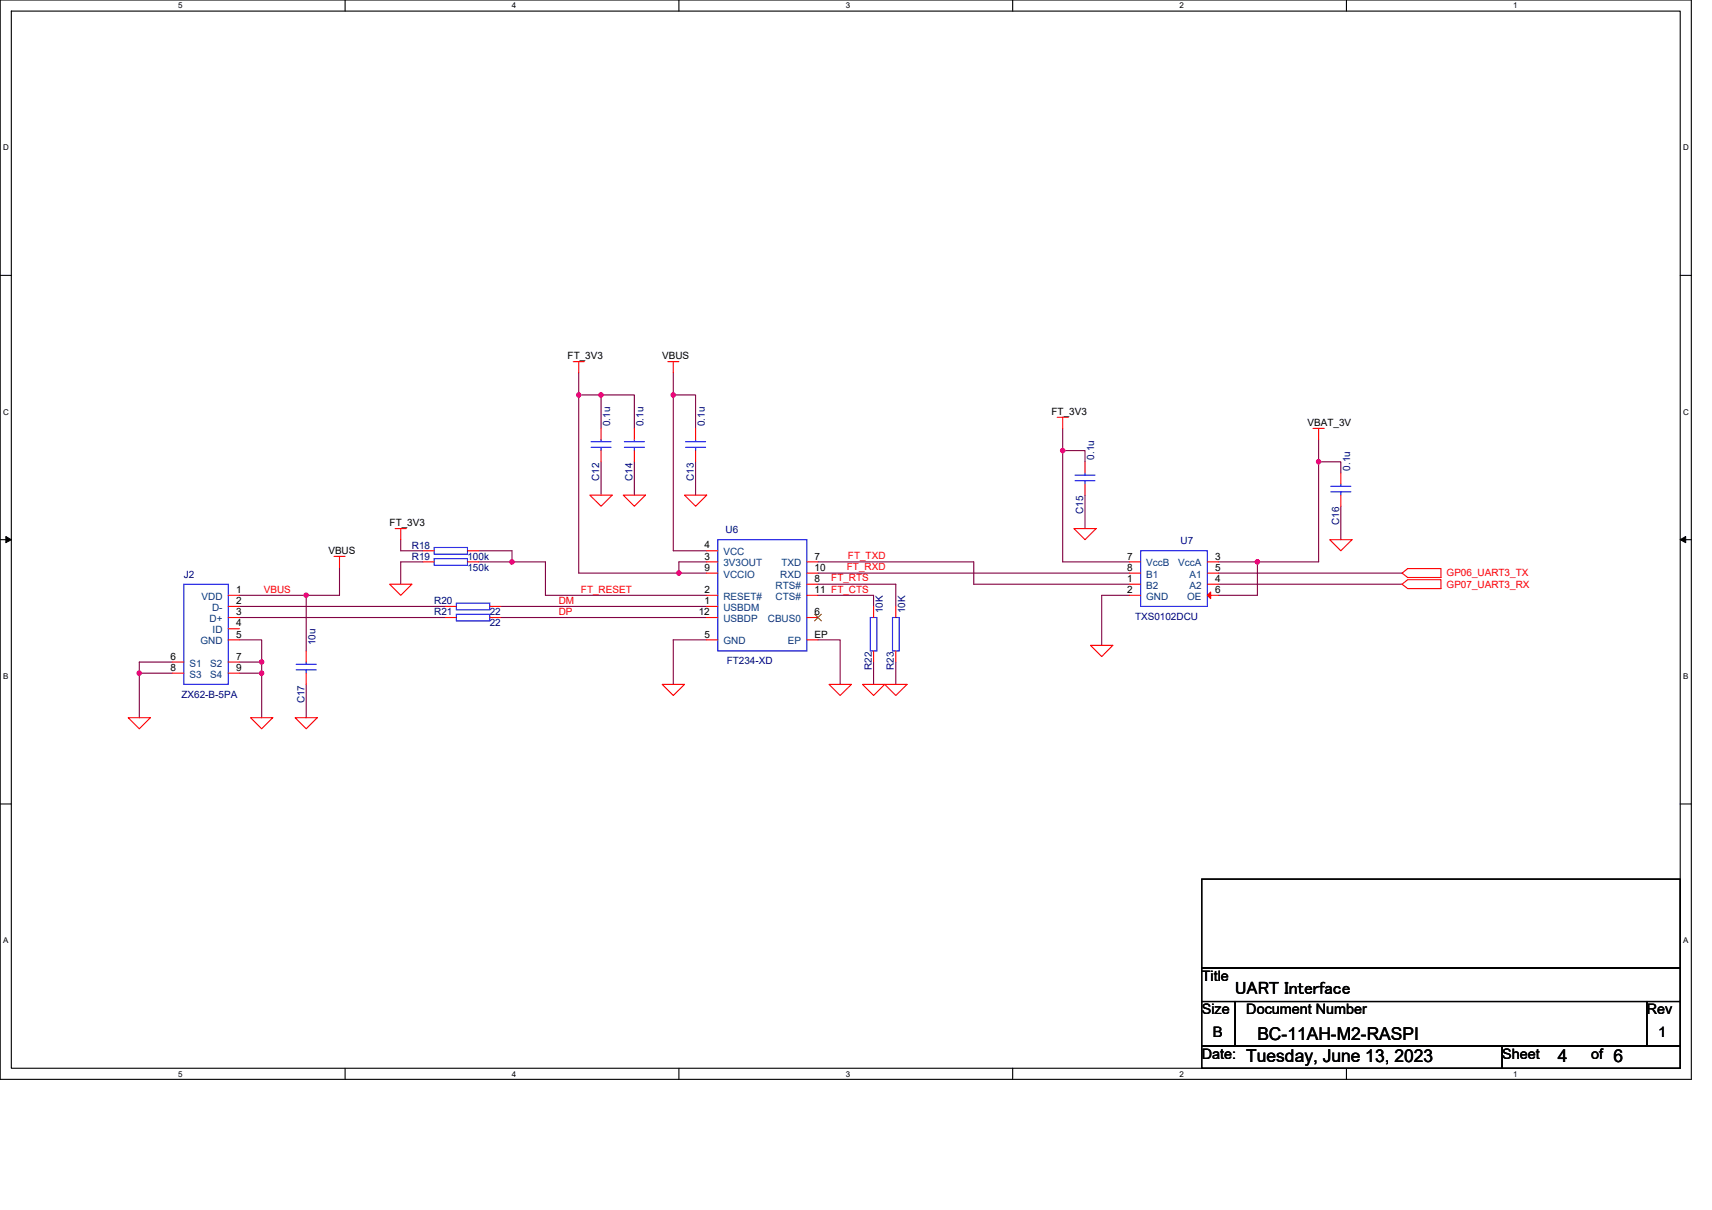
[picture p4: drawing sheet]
<svg xmlns="http://www.w3.org/2000/svg" width="297mm" height="210mm" viewBox="0 0 297 210" stroke-linecap="round" stroke-linejoin="round" font-family="sans-serif">
<path d="M0 0h293.5v187.2h-293.5zM2 1.9h289.5v183.4h-289.5z" fill="none" stroke="#000" stroke-width=".19"/>
<g fill="#fff">
<path d="M30.9 .2h.8v1.6h-.8z"/>
<path d="M30.9 185.5h.8v1.6h-.8z"/>
</g>
<path d="M59.9 0v1.9M59.9 185.3v1.9" fill="none" stroke="#000" stroke-width=".19"/>
<g fill="#fff">
<path d="M88.8 .2h.8v1.6h-.8z"/>
<path d="M88.8 185.5h.8v1.6h-.8z"/>
</g>
<path d="M117.8 0v1.9M117.8 185.3v1.9" fill="none" stroke="#000" stroke-width=".19"/>
<g fill="#fff">
<path d="M146.7 .2h.8v1.6h-.8z"/>
<path d="M146.7 185.5h.8v1.6h-.8z"/>
</g>
<path d="M175.7 0v1.9M175.7 185.3v1.9" fill="none" stroke="#000" stroke-width=".19"/>
<g fill="#fff">
<path d="M204.7 .2h.7v1.6h-.7z"/>
<path d="M204.7 185.5h.7v1.6h-.7z"/>
</g>
<path d="M233.6 0v1.9M233.6 185.3v1.9" fill="none" stroke="#000" stroke-width=".19"/>
<g fill="#fff">
<path d="M262.6 .2h.7v1.6h-.7z"/>
<path d="M262.6 185.5h.7v1.6h-.7z"/>
<path d="M.5 24.8h1v1.6h-1z"/>
<path d="M292 24.8h1v1.6h-1z"/>
<path d="M.5 70.7h1v1.5h-1z"/>
<path d="M292 70.7h1v1.5h-1z"/>
</g>
<path d="M0 47.8h2M291.5 47.8h2" fill="none" stroke="#000" stroke-width=".19"/>
<g fill="#fff">
<path d="M.5 116.5h.9v1.6h-.9z"/>
<path d="M292 116.5h.9v1.6h-.9z"/>
</g>
<path d="M0 93.6h2M291.5 93.6h2" fill="none" stroke="#000" stroke-width=".19"/>
<path d="M1 93.1l1 .5-1 .5zM291.5 93.6l1-.5v1z" fill="#000" stroke="#000" stroke-width=".17"/>
<g fill="#fff">
<path d="M.5 162.4h.9v1.5h-.9z"/>
<path d="M292 162.4h.9v1.5h-.9z"/>
</g>
<path d="M0 139.5h2M291.5 139.5h2M208.5 152.5h83v15.4h-83zM208.5 167.9h83v5.8h-83zM208.5 173.7h5.8v7.8h-5.8zM214.3 173.7h71.4v7.8h-71.4zM285.7 173.7h5.8v7.8h-5.8zM208.5 181.5h52.1v3.8h-52.1zM260.6 181.5h30.9v3.8h-30.9z" fill="none" stroke="#000" stroke-width=".19"/>
<g fill="none" stroke="#800040" stroke-width=".19">
<path d="M100.4 68.5v30.9h17.4M100.4 64.7v3.8M100.4 68.5h3.9M104.3 68.5h5.8v5.8M104.3 68.5v5.8M116.8 64.7v3.8M116.8 68.5v27h5.8M116.8 68.5h3.9v5.8M184.4 78.2h3.9v1.9M184.4 74.3v3.9M184.4 78.2v19.3h11.6M228.8 76.2v3.9"/>
<path d="M58.9 98.4v4.9h-5.8M69.5 93.6v1.9h3.9M73.4 97.5h-3.9v3.8M83 97.5h5.8M83 95.5h5.8v2M88.8 97.5h5.8v5.8h28M104.3 80.1v5.8M110.1 80.1v5.8M117.8 99.4h4.8M120.7 80.1v5.8M122.6 97.5h-4.8v1.9M141.9 99.4h54.1"/>
<path d="M141.9 97.5h27v3.8h27.1M188.3 85.9v5.8M211.4 99.4h31.9M211.4 97.5h6.8M218.2 97.5v5.8h-6.8M228.8 80.1h3.8v1.9M228.8 80.1v17.4h-10.6M232.6 87.8v5.8M24.2 116.8h5.7M24.2 116.8v7.7M29.9 114.9h-5.7v1.9M41.5 105.2h35.8"/>
<path d="M41.5 107.1h35.8M41.5 111h3.9v3.9M41.5 114.9h3.9M41.5 116.8h3.9M41.5 103.3h11.6M45.4 114.9v1.9M45.4 116.8v7.7M53.1 118.7v5.8M53.1 103.3v9.6M86.9 105.2h35.7M86.9 107.1h35.7M122.6 111h-5.8v7.7"/>
<path d="M141.9 111h3.9v7.7M141.9 103.3h9.7v1.9M141.9 101.3h13.5v3.9M151.6 114.9v3.8M155.4 114.9v3.8M196 103.3h-4.8v8.7M211.4 101.3h31.9"/>
</g>
<g fill="#f0f" stroke="#f0f" stroke-width=".19">
<circle cx="45.4" cy="114.8" r=".38"/>
<circle cx="45.4" cy="116.8" r=".38"/>
<circle cx="24.2" cy="116.8" r=".38"/>
<circle cx="228.8" cy="80.1" r=".38"/>
<circle cx="88.8" cy="97.5" r=".38"/>
<circle cx="184.4" cy="78.2" r=".38"/>
<circle cx="117.8" cy="99.4" r=".38"/>
<circle cx="104.3" cy="68.5" r=".38"/>
<circle cx="100.4" cy="68.5" r=".38"/>
<circle cx="116.8" cy="68.5" r=".38"/>
<circle cx="53.1" cy="103.3" r=".38"/>
<circle cx="218.2" cy="97.5" r=".38"/>
</g>
<g fill="none" stroke="#f00" stroke-width=".19">
<path d="M99.5 62.7h1.9M100.4 62.7v2M104.3 74.3v1.9M104.3 78.2v1.9M110.1 74.3v1.9M110.1 78.2v1.9M115.9 62.7h1.9M116.8 62.7v2M120.7 74.3v1.9M120.7 78.2v1.9M183.4 72.4h2M184.4 72.4v1.9"/>
<path d="M227.8 74.3h2M228.8 74.3v1.9M58 96.5h1.9M58.9 96.5v1.9M68.6 91.7h1.9M69.5 91.7v1.9M73.4 97.5h1.9M73.4 95.5h1.9M81.1 97.5h1.9M81.1 95.5h1.9M102.3 85.9h3.9l-1.9 1.9zM108.1 85.9h3.9l-1.9 1.9z"/>
<path d="M118.8 85.9h3.8l-1.9 1.9zM122.6 97.5h1.9M122.6 95.5h1.9M122.6 99.4h1.9M140 97.5h1.9M140 99.4h1.9M186.3 91.7h3.9l-1.9 1.9zM188.3 80.1v1.9M188.3 84v1.9M196 97.5h1.9M196 99.4h1.9M209.5 97.5h1.9"/>
<path d="M209.5 99.4h1.9M230.7 93.6h3.9l-2 1.9zM232.6 82v2M232.6 85.9v1.9M243.3 99.4l.9-.8h5.8v1.6h-5.8zM29.9 114.9h2M29.9 116.8h2M39.6 103.3h1.9M39.6 105.2h1.9M39.6 107.1h1.9M39.6 109.1h1.9M39.6 111h1.9"/>
<path d="M39.6 114.9h1.9M39.6 116.8h1.9M53.1 112.9v2M53.1 116.8v1.9M67.6 101.3h3.9l-2 2zM77.3 105.2h1.9M77.3 107.1h1.9M85 105.2h1.9M85 107.1h1.9M114.9 118.7h3.9l-2 2zM122.6 105.2h1.9M122.6 103.3h1.9"/>
<path d="M122.6 111h1.9M122.6 107.1h1.9M140 107.1h1.9M140 101.3h1.9M140 103.3h1.9M140 111h1.9M143.8 118.7h3.9l-1.9 2zM149.6 118.7h3.9l-1.9 1.9zM151.6 112.9v2M151.6 105.2v1.9M153.5 118.7h3.9l-2 1.9zM155.4 112.9v2"/>
<path d="M155.4 105.2v1.9M189.2 112h3.9l-1.9 1.9zM196 101.3h1.9M196 103.3h1.9M209.5 101.3h1.9M209.5 103.3h1.9M243.3 101.3l.9-.7h5.8v1.5h-5.8zM22.2 124.5h3.9l-1.9 1.9zM43.5 124.5h3.8l-1.9 1.9zM51.2 124.5h3.9l-2 1.9z"/>
</g>
<g fill="none" stroke="#00f" stroke-width=".19">
<path d="M102.5 77.6h3.5M102.5 76.6h3.5M104.3 76.2v.4M104.3 77.6v.6M108.3 77.6h3.5M108.3 76.6h3.5M110.1 76.2v.4M110.1 77.6v.6M119 77.6h3.4M119 76.6h3.4M120.7 76.2v.4M120.7 77.6v.6"/>
<path d="M75.3 96.9h5.8v1.2h-5.8zM75.3 95h5.8v1.1h-5.8zM124.5 93.6h15.5v19.3h-15.5zM186.5 83.4h3.5M186.5 82.4h3.5M188.3 82v.4M188.3 83.4v.6M197.9 95.5h11.6v9.7h-11.6zM230.9 85.3h3.5M230.9 84.3h3.5M232.6 84v.3M232.6 85.3v.6"/>
<path d="M31.9 101.3h7.7v17.4h-7.7zM51.4 116.2h3.5M51.4 115.2h3.5M53.1 114.9v.3M53.1 116.2v.6M79.2 104.6h5.8v1.2h-5.8zM79.2 106.6h5.8v1.1h-5.8zM151 107.1h1.1v5.8h-1.1zM154.9 107.1h1.1v5.8h-1.1z"/>
</g>
<path d="M141.3 106.6l1.2 1.1M142.5 106.6l-1.2 1.1" fill="none" stroke="#804000" stroke-width=".17"/>
<path d="M209.5 103.3l.6-.6v1.1z" fill="#f00" stroke="#f00" stroke-width=".19"/>
<g font-size="3.1">
<text x="214.3" y="172.5">UART Interface</text>
<text x="216.2" y="184.2">Tuesday, June 13, 2023</text>
<text x="218.2" y="180.3">BC-11AH-M2-RASPI</text>
<text x="270.3" y="184.2">4</text>
<text x="279.9" y="184.2">6</text>
</g>
<g font-size="2.5">
<text x="208.5" y="170.2">Title</text>
<text x="208.5" y="176">Size</text>
<text x="210.5" y="179.8">B</text>
<text x="216.2" y="176">Document Number</text>
<text x="285.7" y="176">Rev</text>
<text x="287.7" y="179.8">1</text>
<text x="208.5" y="183.7">Date:</text>
<text x="260.6" y="183.7">Sheet</text>
<text x="276.1" y="183.7">of</text>
</g>
<g font-size="1.7">
<text x="98.5" y="62.4">FT_3V3</text>
<text x="114.9" y="62.4">VBUS</text>
<text x="182.5" y="72">FT_3V3</text>
<text x="226.9" y="73.9">VBAT_3V</text>
<text x="67.6" y="91.3">FT_3V3</text>
<text x="122.2" y="95.1">4</text>
<text x="57" y="96.1">VBUS</text>
<text x="122.2" y="97.1">3</text>
<text x="122.2" y="99">9</text>
<text x="141.3" y="97.1">7</text>
<text x="141.3" y="100.9">8</text>
<text x="141.3" y="99">10</text>
<text x="195.6" y="100.9">1</text>
<text x="195.6" y="97.1">7</text>
<text x="195.6" y="99">8</text>
<text x="210.8" y="97.1">3</text>
<text x="210.8" y="100.9">4</text>
<text x="210.8" y="99">5</text>
<text x="41" y="104.8">2</text>
<text x="41" y="106.7">3</text>
<text x="41" y="102.9">1</text>
<text x="121.2" y="106.7">12</text>
<text x="122.2" y="104.8">1</text>
<text x="122.2" y="102.9">2</text>
<text x="141.3" y="102.9">11 FT_CTS</text>
<text x="141.3" y="106.7">6</text>
<text x="195.6" y="102.9">2</text>
<text x="210.8" y="102.9">6</text>
<text x="41" y="108.7">4</text>
<text x="41" y="110.6">5</text>
<text x="122.2" y="110.6">5</text>
<text x="141.3" y="110.6">EP</text>
<text x="29.6" y="114.4">6</text>
<text x="29.6" y="116.4">8</text>
<text x="41" y="114.4">7</text>
<text x="41" y="116.4">9</text>
</g>
<g font-size="1.7" fill="#000080">
<text x="105.9" y="73.9" transform="rotate(-90 105.9 73.9)">0.1u</text>
<text x="111.7" y="73.9" transform="rotate(-90 111.7 73.9)">0.1u</text>
<text x="122.3" y="73.9" transform="rotate(-90 122.3 73.9)">0.1u</text>
<text x="103.9" y="83.4" transform="rotate(-90 103.9 83.4)">C12</text>
<text x="109.7" y="83.4" transform="rotate(-90 109.7 83.4)">C14</text>
<text x="120.4" y="83.4" transform="rotate(-90 120.4 83.4)">C13</text>
<text x="189.9" y="79.7" transform="rotate(-90 189.9 79.7)">0.1u</text>
<text x="234.2" y="81.7" transform="rotate(-90 234.2 81.7)">0.1u</text>
<text x="187.9" y="89.2" transform="rotate(-90 187.9 89.2)">C15</text>
<text x="71.5" y="95.2">R18</text>
<text x="125.9" y="92.5">U6</text>
<text x="204.8" y="94.4">U7</text>
<text x="232.3" y="91.1" transform="rotate(-90 232.3 91.1)">C16</text>
<text x="31.9" y="100.2">J2</text>
<text x="71.5" y="97.1">R19</text>
<text x="81.1" y="99">150k</text>
<text x="81.1" y="97.1">100k</text>
<text x="75.3" y="104.8">R20</text>
<text x="75.3" y="106.7">R21</text>
<text x="85" y="106.7">22</text>
<text x="153.2" y="106.4" transform="rotate(-90 153.2 106.4)">10K</text>
<text x="157" y="106.4" transform="rotate(-90 157 106.4)">10K</text>
<text x="196.9" y="107.5">TXS0102DCU</text>
<text x="54.7" y="112" transform="rotate(-90 54.7 112)">10u</text>
<text x="85" y="108.7">22</text>
<text x="126.1" y="115.2">FT234-XD</text>
<text x="151.3" y="116.2" transform="rotate(-90 151.3 116.2)">R22</text>
<text x="155.1" y="116.2" transform="rotate(-90 155.1 116.2)">R23</text>
<text x="31.5" y="121">ZX62-B-5PA</text>
<text x="52.8" y="122" transform="rotate(-90 52.8 122)">C17</text>
</g>
<g font-size="1.7" fill="#004080">
<text x="125.5" y="98.3">3V3OUT</text>
<text x="125.5" y="96.3">VCC</text>
<text x="125.5" y="100.2">VCCIO</text>
<text x="135.4" y="100.2">RXD</text>
<text x="135.6" y="98.3">TXD</text>
<text x="198.9" y="98.3">VccB</text>
<text x="198.9" y="100.2">B1</text>
<text x="204.4" y="98.3">VccA</text>
<text x="206.4" y="100.2">A1</text>
<text x="35" y="104.1">VDD</text>
<text x="36.4" y="107.9">D+</text>
<text x="36.8" y="106">D-</text>
<text x="125.5" y="106">USBDM</text>
<text x="125.5" y="104.1">RESET#</text>
<text x="125.5" y="107.9">USBDP</text>
<text x="133.2" y="107.9">CBUS0</text>
<text x="134.6" y="102.1">RTS#</text>
<text x="134.6" y="104.1">CTS#</text>
<text x="198.9" y="102.1">B2</text>
<text x="198.9" y="104.1">GND</text>
<text x="206" y="104.1">OE</text>
<text x="206.4" y="102.1">A2</text>
<text x="34.8" y="111.8">GND</text>
<text x="36.9" y="109.9">ID</text>
<text x="125.5" y="111.8">GND</text>
<text x="136.7" y="111.8">EP</text>
<text x="32.9" y="115.6">S1</text>
<text x="32.9" y="117.6">S3</text>
<text x="36.5" y="115.6">S2</text>
<text x="36.5" y="117.6">S4</text>
</g>
<g font-size="1.7" fill="#f00">
<text x="144.2" y="100.9">FT_RTS</text>
<text x="146.9" y="98.9">FT_RXD</text>
<text x="147.1" y="97">FT_TXD</text>
<text x="251" y="101.9">GP07_UART3_RX</text>
<text x="251" y="100">GP06_UART3_TX</text>
<text x="45.8" y="102.9">VBUS</text>
<text x="96.9" y="104.8">DM</text>
<text x="96.9" y="106.7">DP</text>
<text x="100.8" y="102.8">FT_RESET</text>
</g>
<g font-size="1.4">
<text x="30.9" y="1.5">5</text>
<text x="88.8" y="1.5">4</text>
<text x="146.7" y="1.5">3</text>
<text x="204.7" y="1.5">2</text>
<text x="262.6" y="1.5">1</text>
<text x=".5" y="26.1">D</text>
<text x="292" y="26.1">D</text>
<text x=".5" y="71.9">C</text>
<text x="292" y="71.9">C</text>
<text x=".5" y="117.8">B</text>
<text x="292" y="117.8">B</text>
<text x=".5" y="163.6">A</text>
<text x="292" y="163.6">A</text>
<text x="30.9" y="186.8">5</text>
<text x="88.8" y="186.8">4</text>
<text x="146.7" y="186.8">3</text>
<text x="204.7" y="186.8">2</text>
<text x="262.6" y="186.8">1</text>
</g>
</svg>
